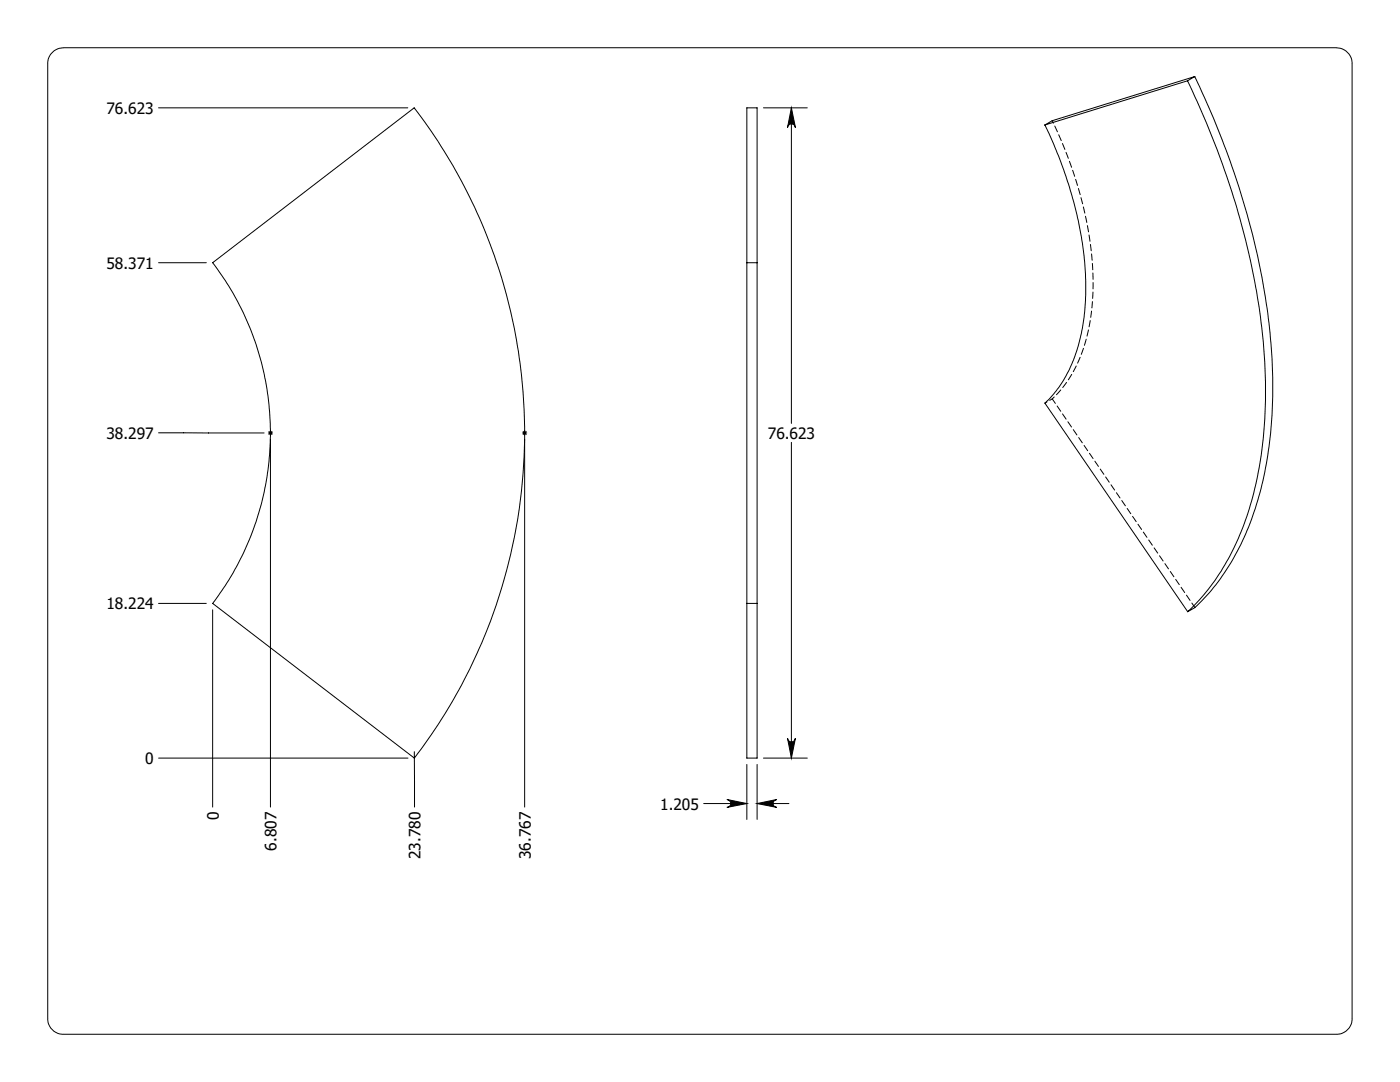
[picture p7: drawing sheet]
<svg xmlns="http://www.w3.org/2000/svg" width="279mm" height="216mm" viewBox="0 0 279 216" stroke-linecap="round" stroke-linejoin="round" font-family="sans-serif">
<g fill="none" stroke="#000" stroke-width=".2">
<path d="M10.2 10.8a3.3 3.3 0 0 1 2.5-1.3h254a3.2 3.2 0 0 1 3.1 3.2v190.5a3.1 3.1 0 0 1-3.1 3.2h-254a3.1 3.1 0 0 1-3.2-3.2v-190.5a2.93 2.93 0 0 1 .7-1.9zM237 16.1a153.1 153.1 0 0 1 15.3 54.2 81.7 81.7 0 0 1-4.3 34.9 45.2 45.2 0 0 1-11 16.9M237 16.1l-28.5 8.8M238.4 15.3a153.7 153.7 0 0 1 15.3 54.2 81.7 81.7 0 0 1-4.2 34.9 45.2 45.2 0 0 1-11.1 16.8l-1.4 .9M238.4 15.3l-1.4 .8M238.4 15.3l-28.4 8.8-1.5 .8M31.6 21.5h49.8M152.4 21.5h8.7M157.9 21.5v63M157.9 21.5l.8 4a.79 .79 0 0 0-.7-.8 .79 .79 0 0 0-.8 .8zM208.5 24.9l2.5 5.7a69.2 69.2 0 0 1 5.5 31.7 29.3 29.3 0 0 1-7.2 17.4l-.8 .7 28.5 41.7M31.6 52.4h9.6"/>
<path d="M42.4 52.4l40.3-30.9a106.5 106.5 0 0 1 0 129.8l-40.3-30.9a55.8 55.8 0 0 0 0-68zM149 52.4v68M149 52.4h2.1M149 52.4v-30.9h2.1v30.9M151.1 52.4v68M31.6 86.4h21.1M53.5 86.4h1M53.6 86l.7 .7M54 85.9v1M54 87.7v73.3M54.3 86l-.7 .7M104.2 86.4h1"/>
<path d="M104.4 86l.7 .7M104.7 85.9v1M104.7 87.7v73.3M105.1 86l-.7 .7M157.9 88.3v63M31.6 120.4h9.6M42.4 121.7v39.3M149 120.4v30.9h2.1v-30.9M149 120.4h2.1M31.6 151.3h49.8M82.7 150v11M145.1 159.5l3.9 .8-3.9 .8a.79 .79 0 0 0 .8-.8 .79 .79 0 0 0-.8-.8z"/>
<path d="M149 152.5v11M151.1 152.5v11M152.4 151.3h8.7M157.2 147.3a.79 .79 0 0 0 .8 .7 .79 .79 0 0 0 .7-.7l-.8 4zM140.4 160.3h8.6M151.1 160.3h6.3M151.1 160.3l3.9-.8a.79 .79 0 0 0-.7 .8 .79 .79 0 0 0 .7 .8z"/>
</g>
<path d="M157.9 21.5l.8 4a.79 .79 0 0 0-.7-.8 .79 .79 0 0 0-.8 .8zM157.2 147.3a.79 .79 0 0 0 .8 .7 .79 .79 0 0 0 .7-.7l-.8 4zM151.1 160.3l3.9-.8a.79 .79 0 0 0-.7 .8 .79 .79 0 0 0 .7 .8zM145.1 159.5l3.9 .8-3.9 .8a.79 .79 0 0 0 .8-.8 .79 .79 0 0 0-.8-.8z" fill="#000"/>
<path d="M210 24.1l2.7 6.1 2.3 6.8 1.6 6.2 1.1 6a43.2 43.2 0 0 1-2.7 23.3 22.6 22.6 0 0 1-5 7.1" fill="none" stroke="#000" stroke-width=".2" stroke-dasharray="1.3 .6" stroke-dashoffset=".7"/>
<path d="M208.6 80.4l1.4-.8" fill="none" stroke="#000" stroke-width=".2" stroke-dasharray="1.3 .6" stroke-dashoffset=".8"/>
<path d="M210 79.6l28.5 41.6" fill="none" stroke="#000" stroke-width=".2" stroke-dasharray="1.3 .6" stroke-dashoffset=".2"/>
<g font-size="3.1">
<text x="21.2" y="22.7">76.623</text>
<text x="21.2" y="53.6">58.371</text>
<text x="21.2" y="87.6">38.297</text>
<text x="153.2" y="87.6">76.623</text>
<text x="21.2" y="121.6">18.224</text>
<text x="29" y="152.5">0</text>
<text x="131.8" y="161.5">1.205</text>
<text x="43.7" y="163.7" transform="rotate(-90 43.7 163.7)">0</text>
<text x="55.2" y="169.8" transform="rotate(-90 55.2 169.8)">6.807</text>
<text x="84" y="171.5" transform="rotate(-90 84 171.5)">23.780</text>
<text x="105.9" y="171.5" transform="rotate(-90 105.9 171.5)">36.767</text>
</g>
</svg>
